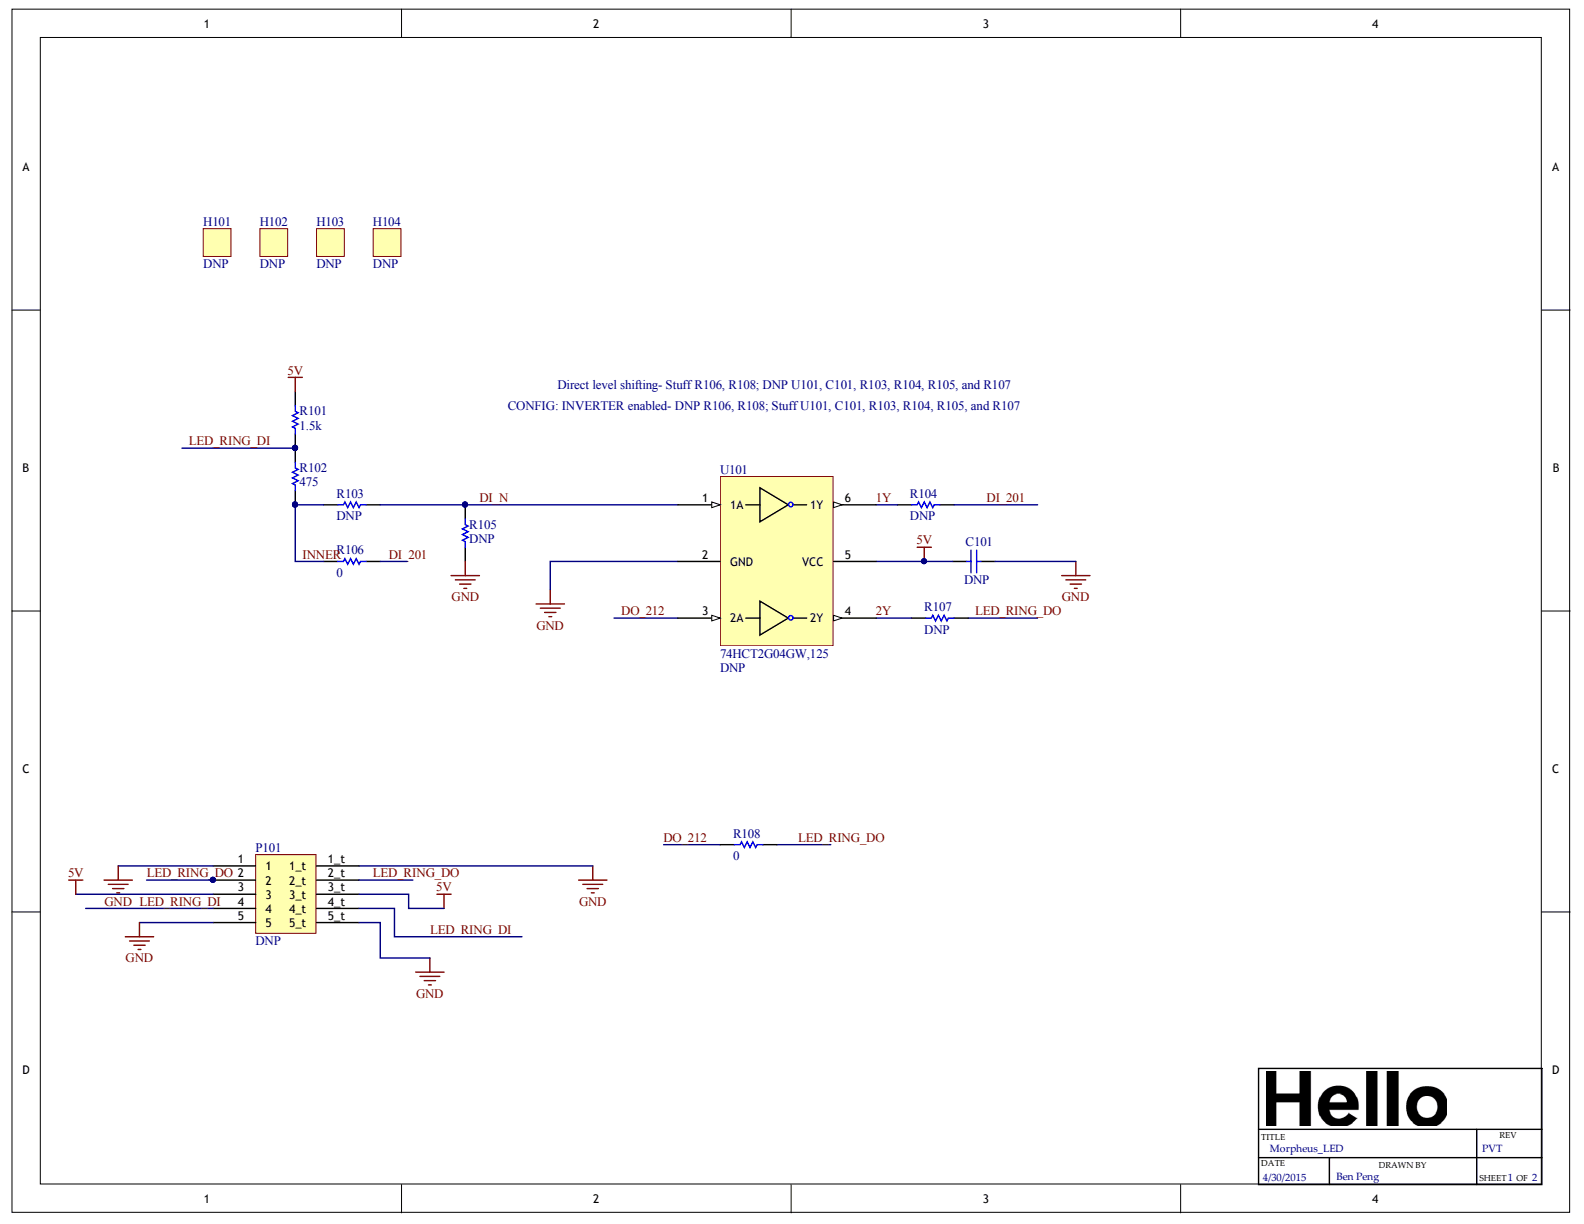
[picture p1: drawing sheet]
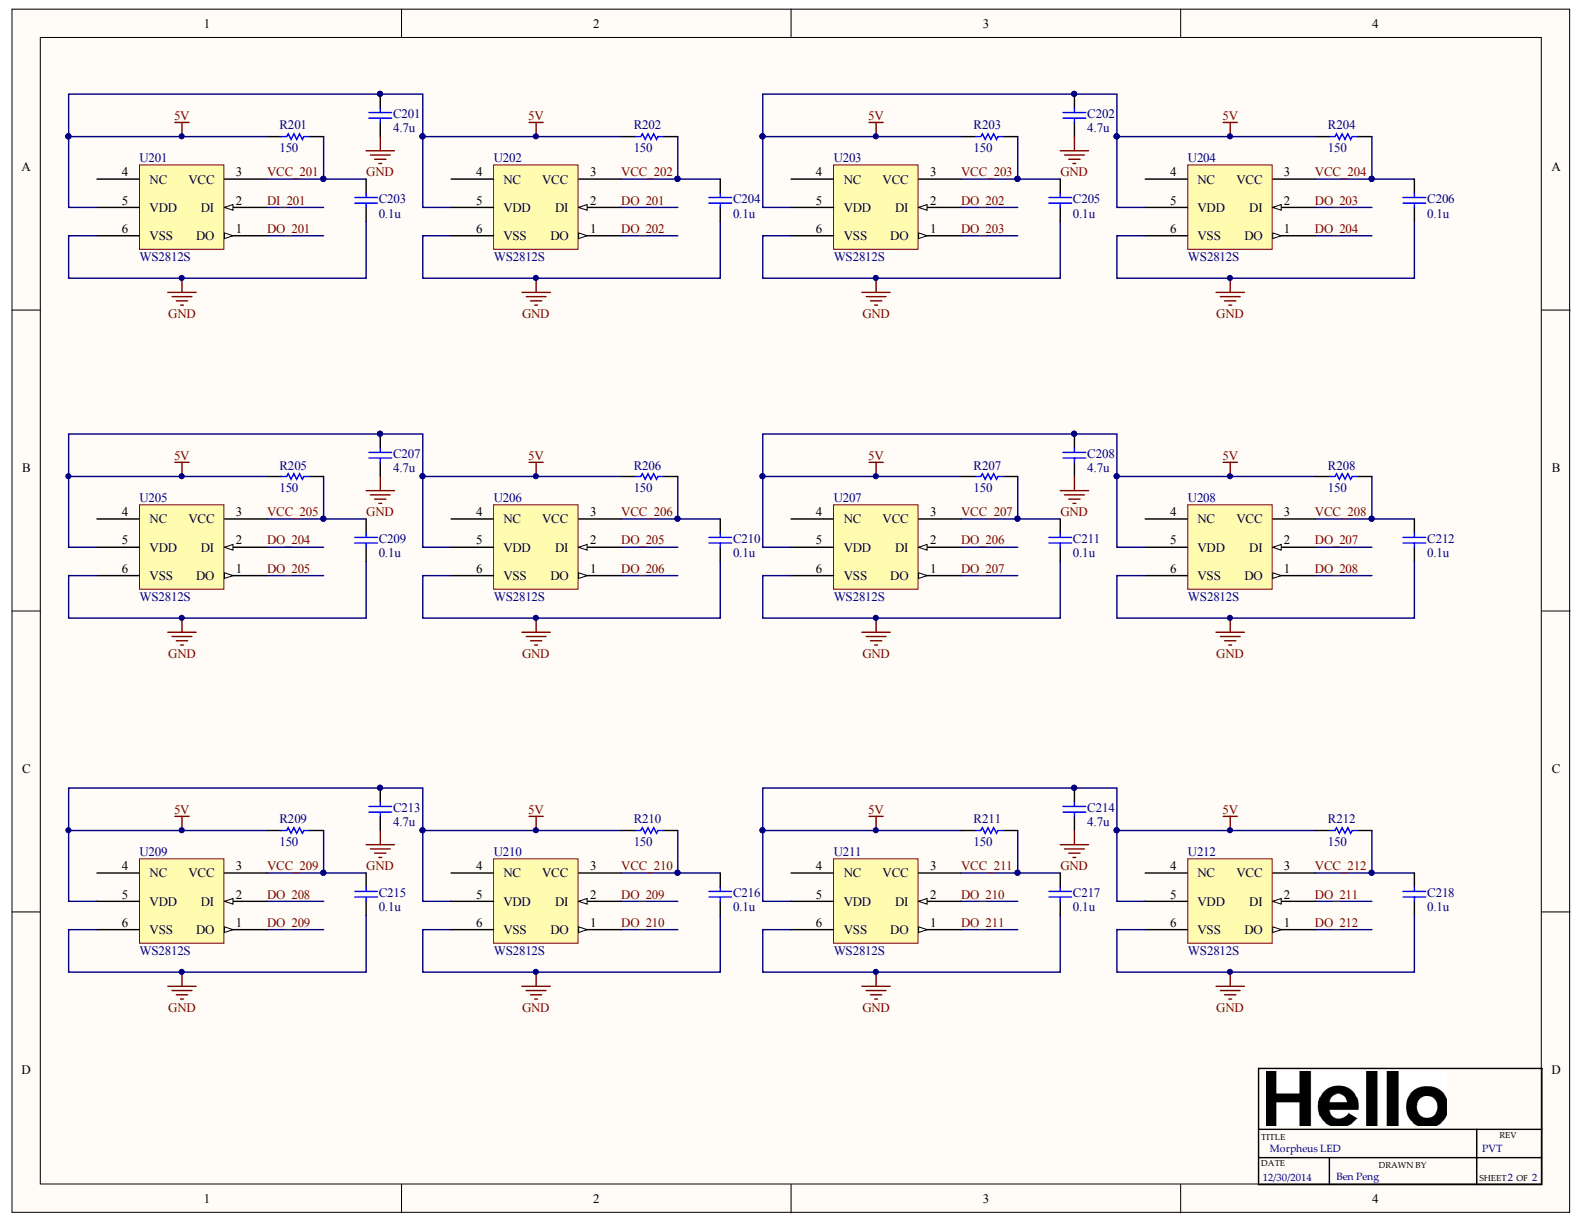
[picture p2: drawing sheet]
# Altium project LED_Morph.PrjPcb
2 sheets, 57 parts. Net scope: global (net labels, ports and power ports of the same name join across sheets).
Board file: Morpheus_LED.PcbDoc
Sheets:
  Morpheus_LED1.SchDoc
  Morpheus_LED2.SchDoc

## Sheet Morpheus_LED1.SchDoc: Morpheus_LED
size Letter; DrawnBy: Ben Peng; Organization: Altium Limited; Address1: 1660 17th; Address2: San Francisco; Address3: CA; Address4: 94107; DocumentNumber: 6; Revision: PVT; SheetNumber: 1; SheetTotal: 2

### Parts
C101  DNP  [CAP0402_SENSE_DVT]
H101  DNP  [HOLE_ROUND_1.4mm]
H102  DNP  [HOLE_ROUND_1.4mm]
H103  DNP  [HOLE_ROUND_1.4mm]
H104  DNP  [HOLE_ROUND_1.4mm]
P101  DNP  [mate_for_molex_51281-0594]
R101  1.5k  [RES0402_SENSE_DVT]
R102  475  [RES0402_SENSE_DVT]
R103  DNP  [RES0402_SENSE_DVT]
R104  DNP  [RES0402_SENSE_DVT]
R105  DNP  [RES0402_SENSE_DVT]
R106  0  [RES0402_SENSE_DVT]
R107  DNP  [RES0402_SENSE_DVT]
R108  0  [RES0402_SENSE_DVT]
U101  DNP  PN: 74HCT2G04GW,125  [SOT65P210X110-6N]

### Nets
5V: C101.1 P101.3 P101.3_t R101.2 U101.5(VCC)
GND: C101.2 P101.1 P101.1_t P101.5 P101.5_t R105.1 U101.2(GND)
1Y: R104.1 U101.6(1Y)
2Y: R107.1 U101.4(2Y)
DI_201: R104.2 R106.2
DI_N: R103.2 R105.2 U101.1(1A)
DO_212: R108.1 U101.3(2A)
INNER: R102.1 R103.1 R106.1
LED_RING_DI: P101.4 P101.4_t R101.1 R102.2
LED_RING_DO: P101.2 P101.2_t R107.2 R108.2

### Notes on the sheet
- Direct level shifting- Stuff R106, R108; DNP U101, C101, R103, R104, R105, and R107
- CONFIG: INVERTER enabled- DNP R106, R108; Stuff U101, C101, R103, R104, R105, and R107

## Sheet Morpheus_LED2.SchDoc: Morpheus LED
size Letter; Author: Ben Peng; DrawnBy: Ben Peng; Organization: Hello Inc.; Revision: PVT; SheetNumber: 2; SheetTotal: 2

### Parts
C201  4.7u  [CAP0402_SENSE_DVT]
C202  4.7u  [CAP0402_SENSE_DVT]
C203  0.1u  [CAP0402_SENSE_DVT]
C204  0.1u  [CAP0402_SENSE_DVT]
C205  0.1u  [CAP0402_SENSE_DVT]
C206  0.1u  [CAP0402_SENSE_DVT]
C207  4.7u  [CAP0402_SENSE_DVT]
C208  4.7u  [CAP0402_SENSE_DVT]
C209  0.1u  [CAP0402_SENSE_DVT]
C210  0.1u  [CAP0402_SENSE_DVT]
C211  0.1u  [CAP0402_SENSE_DVT]
C212  0.1u  [CAP0402_SENSE_DVT]
C213  4.7u  [CAP0402_SENSE_DVT]
C214  4.7u  [CAP0402_SENSE_DVT]
C215  0.1u  [CAP0402_SENSE_DVT]
C216  0.1u  [CAP0402_SENSE_DVT]
C217  0.1u  [CAP0402_SENSE_DVT]
C218  0.1u  [CAP0402_SENSE_DVT]
R201  150  [RES0402_SENSE_DVT]
R202  150  [RES0402_SENSE_DVT]
R203  150  [RES0402_SENSE_DVT]
R204  150  [RES0402_SENSE_DVT]
R205  150  [RES0402_SENSE_DVT]
R206  150  [RES0402_SENSE_DVT]
R207  150  [RES0402_SENSE_DVT]
R208  150  [RES0402_SENSE_DVT]
R209  150  [RES0402_SENSE_DVT]
R210  150  [RES0402_SENSE_DVT]
R211  150  [RES0402_SENSE_DVT]
R212  150  [RES0402_SENSE_DVT]
U201  WS2812S  [6PIN_WS2812]
U202  WS2812S  [6PIN_WS2812]
U203  WS2812S  [6PIN_WS2812]
U204  WS2812S  [6PIN_WS2812]
U205  WS2812S  [6PIN_WS2812]
U206  WS2812S  [6PIN_WS2812]
U207  WS2812S  [6PIN_WS2812]
U208  WS2812S  [6PIN_WS2812]
U209  WS2812S  [6PIN_WS2812]
U210  WS2812S  [6PIN_WS2812]
U211  WS2812S  [6PIN_WS2812]
U212  WS2812S  [6PIN_WS2812]

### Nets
5V: C201.2 C202.2 C207.2 C208.2 C213.2 C214.2 R201.2 R202.2 R203.2 R204.2 R205.2 R206.2 R207.2 R208.2 R209.2 R210.2 R211.2 R212.2 U201.5(VDD) U202.5(VDD) U203.5(VDD) U204.5(VDD) U205.5(VDD) U206.5(VDD) U207.5(VDD) U208.5(VDD) U209.5(VDD) U210.5(VDD) U211.5(VDD) U212.5(VDD)
GND: C201.1 C202.1 C203.1 C204.1 C205.1 C206.1 C207.1 C208.1 C209.1 C210.1 C211.1 C212.1 C213.1 C214.1 C215.1 C216.1 C217.1 C218.1 U201.6(VSS) U202.6(VSS) U203.6(VSS) U204.6(VSS) U205.6(VSS) U206.6(VSS) U207.6(VSS) U208.6(VSS) U209.6(VSS) U210.6(VSS) U211.6(VSS) U212.6(VSS)
DI_201: U201.2(DI)
DO_201: U201.1(DO) U202.2(DI)
DO_202: U202.1(DO) U203.2(DI)
DO_203: U203.1(DO) U204.2(DI)
DO_204: U204.1(DO) U205.2(DI)
DO_205: U205.1(DO) U206.2(DI)
DO_206: U206.1(DO) U207.2(DI)
DO_207: U207.1(DO) U208.2(DI)
DO_208: U208.1(DO) U209.2(DI)
DO_209: U209.1(DO) U210.2(DI)
DO_210: U210.1(DO) U211.2(DI)
DO_211: U211.1(DO) U212.2(DI)
DO_212: U212.1(DO)
VCC_201: C203.2 R201.1 U201.3(VCC)
VCC_202: C204.2 R202.1 U202.3(VCC)
VCC_203: C205.2 R203.1 U203.3(VCC)
VCC_204: C206.2 R204.1 U204.3(VCC)
VCC_205: C209.2 R205.1 U205.3(VCC)
VCC_206: C210.2 R206.1 U206.3(VCC)
VCC_207: C211.2 R207.1 U207.3(VCC)
VCC_208: C212.2 R208.1 U208.3(VCC)
VCC_209: C215.2 R209.1 U209.3(VCC)
VCC_210: C216.2 R210.1 U210.3(VCC)
VCC_211: C217.2 R211.1 U211.3(VCC)
VCC_212: C218.2 R212.1 U212.3(VCC)

Not connected (* = marked no-connect by the designer): U201 4(NC); U202 4(NC); U203 4(NC); U204 4(NC); U205 4(NC); U206 4(NC); U207 4(NC); U208 4(NC); U209 4(NC); U210 4(NC); U211 4(NC); U212 4(NC)

## Nets that join several sheets
5V: Morpheus_LED1 (5 pins), Morpheus_LED2 (30 pins)
GND: Morpheus_LED1 (7 pins), Morpheus_LED2 (30 pins)
DI_201: Morpheus_LED1 (R104.2 R106.2), Morpheus_LED2 (U201.2)
DO_212: Morpheus_LED1 (R108.1 U101.3), Morpheus_LED2 (U212.1)
